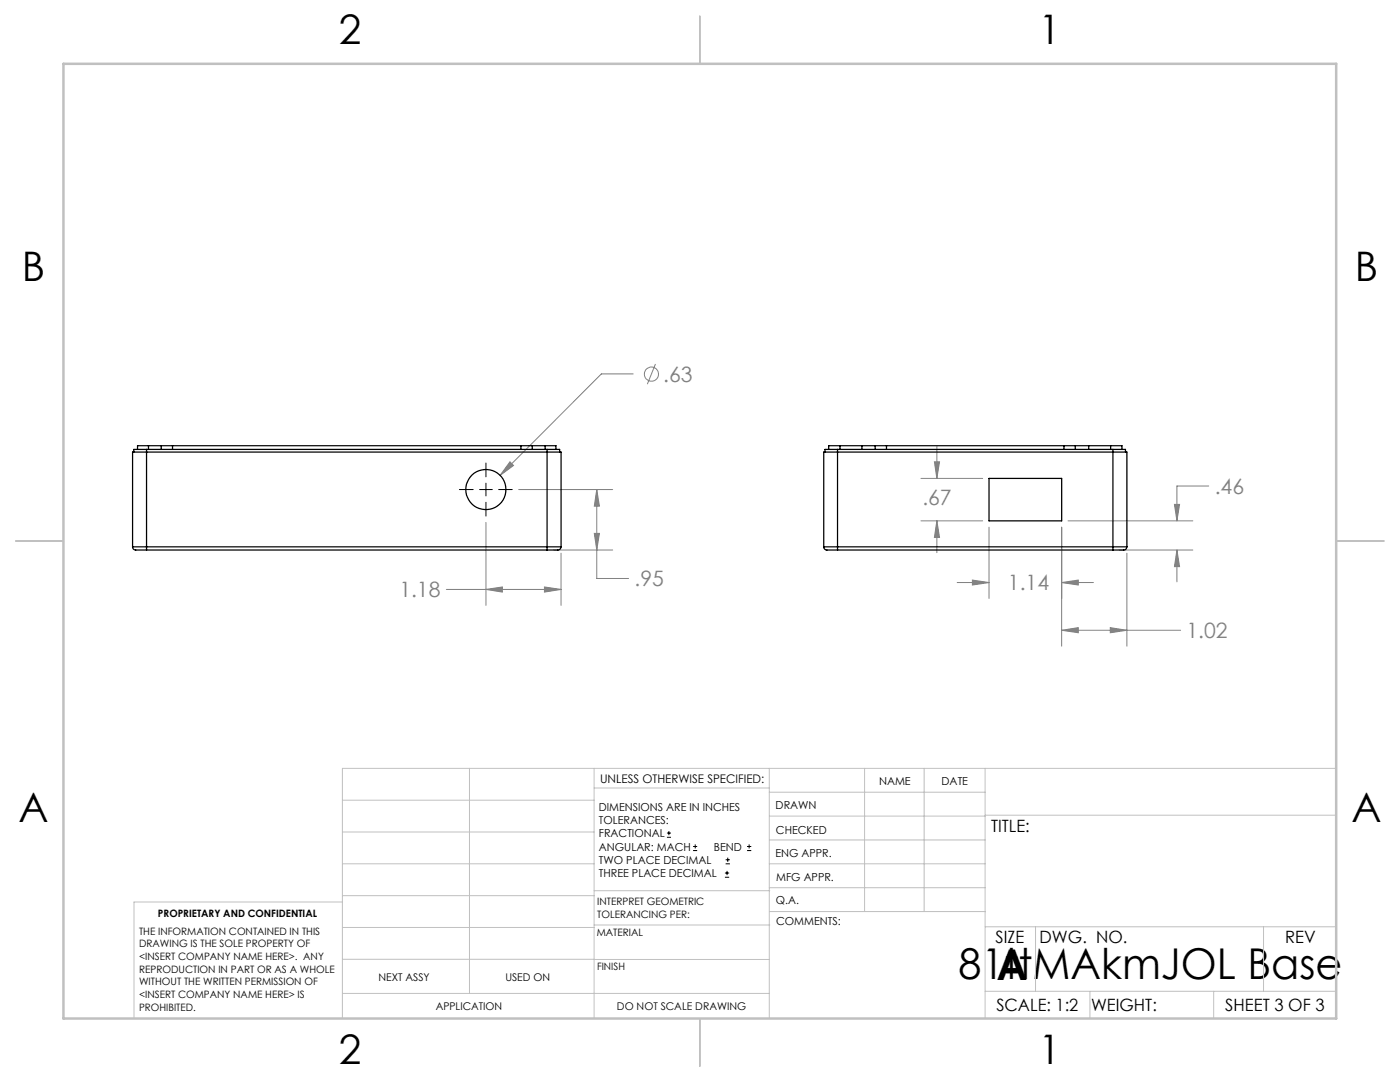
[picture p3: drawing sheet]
<svg xmlns="http://www.w3.org/2000/svg" width="279mm" height="216mm" viewBox="0 0 279 216" stroke-linecap="round" stroke-linejoin="round" font-family="sans-serif">
<g fill="none" stroke="#808080" stroke-width=".2">
<path d="M126.4 74.6h-6.4l-20.2 20.3M130.8 72.6l-1.6 4.1M101.8 92.1l.7 .8-2.7 2zM103.5 97.7h18.8M119.1 97.7l.5 3.3h-1zM119.1 97.7v17.7h6.3M183.8 95.5h12.3M186.5 92.1h1l-.5 3.4zM187 89.1v6.4M241.2 97h-6.3v6.9M89.1 117.6h22.9M97 117.6l3.3-.5v1z"/>
<path d="M97 104.2v16.6M108.7 117.1l3.3 .5-3.3 .5zM110.5 109.7h11.8M112 110.4v10.4M118.6 106.4h1l-.5 3.3zM183.8 103.9h12.3M187 103.9l.5 3.3h-1zM187 103.9v6.4M191 116.2h6.4M194.1 115.7l3.3 .5-3.3 .5zM197.4 105.2v14.2M211.9 116.2l3.3-.5v1z"/>
<path d="M211.9 105.2v23.7M211.9 116.2h6.3M213.1 103.9h25M223.4 109.7h14.7M224.9 110.4v18.5M234.4 100.6h1l-.5 3.3zM234.9 109.7l.5 3.4h-1zM234.9 109.7v6.4M211.9 125.8l3.3-.6v1.1zM211.9 125.8h23.7M221.6 125.2l3.3 .6-3.3 .5z"/>
<circle cx="130" cy="74.7" r="1.4"/>
</g>
<g fill="none" stroke="#000" stroke-width=".2">
<path d="M91.7 97.7h2.7M95.7 97.7h2.5M97 92.4v2.7M97 96.4v2.6M99.5 97.7h2.7M97 100.2v2.8M133.1 167.1h.8M133.1 166.2h.8M133.5 165.8v.9M138.3 169.7h.8M138.3 168.9h.8M138.7 168.5v.8"/>
<path d="M144.7 175h.8M144.7 174.2h.8M144.8 172.4h.9M144.8 171.6h.9M145.1 173.8v.8M145.2 171.1v.9M149.1 169.7h.8M149.1 168.9h.8M149.5 168.5v.8"/>
</g>
<g fill="none" stroke="#c0c0c0" stroke-width=".2">
<path d="M68.3 159.7h50.3M93.7 153.3v44.9M118.6 153.3v49.9M118.6 157.2h34.9M153.5 153.3v49.9M153.5 158.1h43.1M172.5 153.3v28.6M184.4 153.3v28.6M196.6 153.3v49.9M266.7 153.3h-198.4v49.9M68.3 178.7h50.3M68.3 172.4h50.3"/>
<path d="M68.3 166h50.3M68.3 180h-41.6v23.2M118.6 177.7h35M153.5 167.6h43.1M153.5 162.8h43.1M153.5 172.4h43.1M153.5 177.1h43.1M196.6 162.7h70.1M68.3 198.2h85.2M68.3 191.4l85.2 .1M68.3 185.1h50.3M118.6 184.6h35"/>
<path d="M153.6 181.9h43M196.6 197.8h70.1M196.6 184.9h70.1M206.7 184.9v12.9M217.5 197.8v5.4M242.2 197.8v5.4M252.2 184.9v12.9"/>
</g>
<path d="M139.7 3.2v9.5M3.1 107.9h9.6M266.7 107.9h9.5M139.7 203.2v9.6" fill="none" stroke="#c0c0c0" stroke-width=".25"/>
<path d="M12.7 12.7h254v190.5h-254z" fill="none" stroke="#c0c0c0" stroke-width=".5"/>
<path d="M194.1 115.7l3.3 .5-3.3 .5zM211.9 116.2l3.3-.5v1zM211.9 125.8l3.3-.6v1.1zM221.6 125.2l3.3 .6-3.3 .5zM234.4 100.6h1l-.5 3.3zM234.9 109.7l.5 3.4h-1zM186.5 92.1h1l-.5 3.4zM187 103.9l.5 3.3h-1zM101.8 92.1l-2 2.8 2.7-2zM119.1 97.7l.5 3.3h-1zM118.6 106.4h1l-.5 3.3zM97 117.6l3.3-.5v1zM108.7 117.1l3.3 .5-3.3 .5z" fill="#808080"/>
<g fill="none" stroke="#000" stroke-width=".25">
<path d="M29.2 89.7h-2.5v.5M29.2 89.7h80M29.2 89.7v19.4M29.6 88.9h2.6M29.6 88.9h-2.2v.8M29.6 88.9v.8M32.2 88.9h2.2M32.2 88.9v.8M34.4 88.9h69.6M34.4 88.9v.8M104 88.9h2.2M104 88.9v.8"/>
<path d="M106.2 88.9h2.6M106.2 88.9v.8M108.8 88.9h2.1v.8M108.8 88.9v.8M109.2 89.7h2.5v.5M109.2 89.7v19.4M167.1 89.7h-2.5v.5M167.1 89.7v19.4M167.1 89.7h55M167.6 88.9h-2.2v.8M167.6 88.9h4.4M167.6 88.9v.8"/>
<path d="M172 88.9h2.7M172 88.9v.8M174.7 88.9h2.2M174.7 88.9v.8M176.9 88.9v.8M176.9 88.9h35.4M197.4 95.5h14.5v8.4h-14.5zM212.3 88.9h2.3M212.3 88.9v.8M214.6 88.9h2.7M214.6 88.9v.8M217.3 88.9h4.4"/>
<path d="M217.3 88.9v.8M221.7 88.9h2.2v.8M221.7 88.9v.8M222.1 89.7h2.5v.5M222.1 89.7v19.4M26.5 109.1a.87 .87 0 0 0 1.2 .6h1.5M26.5 109.1h2.7M26.5 109.1v-18.9h85.5v18.9M29.2 109.1v.6M29.2 109.1h80M29.2 109.7h80M109.2 109.1v.6"/>
<path d="M109.2 109.1h2.8M112 109.1a.9 .9 0 0 1-1.3 .6h-1.5M164.4 109.1a.85 .85 0 0 0 1.2 .6h1.5M164.4 109.1h2.7M164.4 109.1v-18.9h60.5v18.9M167.1 109.1v.6M167.1 109.1h55M167.1 109.7h55M222.1 109.1v.6M222.1 109.1h2.8M224.9 109.1a.73 .73 0 0 1-1 .6h-1.8"/>
<circle cx="97" cy="97.7" r="4"/>
</g>
<g font-size="8.5">
<text x="191.3" y="195.4">81ttMAkmJOL Base</text>
<text x="198.9" y="195.5">A</text>
</g>
<g font-size="8.1">
<text x="67.6" y="8.9">2</text>
<text x="207.3" y="8.9">1</text>
<text x="4.4" y="56.2">B</text>
<text x="270.4" y="56.2">B</text>
<text x="3.7" y="164.1">A</text>
<text x="269.7" y="164.1">A</text>
<text x="67.6" y="212.4">2</text>
<text x="207.3" y="212.4">1</text>
</g>
<g font-size="4.2" fill="#808080">
<text x="132.4" y="76.2">.63</text>
<text x="184.1" y="100.8">.67</text>
<text x="242.4" y="98.6">.46</text>
<text x="79.7" y="119.2">1.18</text>
<text x="126.7" y="117">.95</text>
<text x="201.2" y="117.8">1.14</text>
<text x="236.8" y="127.3">1.02</text>
</g>
<g font-size="3.4">
<text x="197.8" y="166">TITLE:</text>
<text x="198.7" y="188.1">SIZE</text>
<text x="207.5" y="188.1">DWG. NO.</text>
<text x="256.5" y="188.2">REV</text>
<text x="198.8" y="201.7">SCALE: 1:2</text>
<text x="217.7" y="201.8">WEIGHT:</text>
<text x="244.5" y="201.7">SHEET 3 OF 3</text>
</g>
<text font-size="2.4" x="119.8" y="156.2">UNLESS OTHERWISE SPECIFIED:</text>
<g font-size="2.2">
<text x="119.5" y="161.8">DIMENSIONS ARE IN INCHES</text>
<text x="154.8" y="161.4">DRAWN</text>
<text x="175.4" y="156.6">NAME</text>
<text x="187.9" y="156.7">DATE</text>
<text x="119.5" y="164.4">TOLERANCES:</text>
<text x="119.5" y="167.1">FRACTIONAL</text>
<text x="154.9" y="166.3">CHECKED</text>
<text x="119.5" y="169.7">ANGULAR: MACH</text>
<text x="119.5" y="172.4">TWO PLACE DECIMAL</text>
<text x="142.5" y="169.7">BEND</text>
<text x="154.8" y="171">ENG APPR.</text>
<text x="119.5" y="175">THREE PLACE DECIMAL</text>
<text x="154.9" y="175.7">MFG APPR.</text>
<text x="154.9" y="180.4">Q.A.</text>
<text x="154.9" y="184.6">COMMENTS:</text>
</g>
<g font-size="2.1">
<text x="75.5" y="195.7">NEXT ASSY</text>
<text x="100.9" y="195.7">USED ON</text>
<text x="86.9" y="201.5">APPLICATION</text>
<text x="123.1" y="201.6">DO NOT SCALE DRAWING</text>
</g>
<g font-size="2">
<text x="31.5" y="182.9">PROPRIETARY AND CONFIDENTIAL</text>
<text x="119.2" y="180.6">INTERPRET GEOMETRIC</text>
<text x="119.2" y="183.1">TOLERANCING PER:</text>
<text x="27.8" y="186.5">THE INFORMATION CONTAINED IN THIS</text>
<text x="27.8" y="189">DRAWING IS THE SOLE PROPERTY OF</text>
<text x="27.8" y="191.6">&lt;INSERT COMPANY NAME HERE&gt;. ANY</text>
<text x="119.1" y="186.7">MATERIAL</text>
<text x="27.8" y="194.1">REPRODUCTION IN PART OR AS A WHOLE</text>
<text x="27.8" y="196.6">WITHOUT THE WRITTEN PERMISSION OF</text>
<text x="119.1" y="193.5">FINISH</text>
<text x="27.8" y="199.1">&lt;INSERT COMPANY NAME HERE&gt; IS</text>
<text x="27.8" y="201.7">PROHIBITED.</text>
</g>
</svg>
